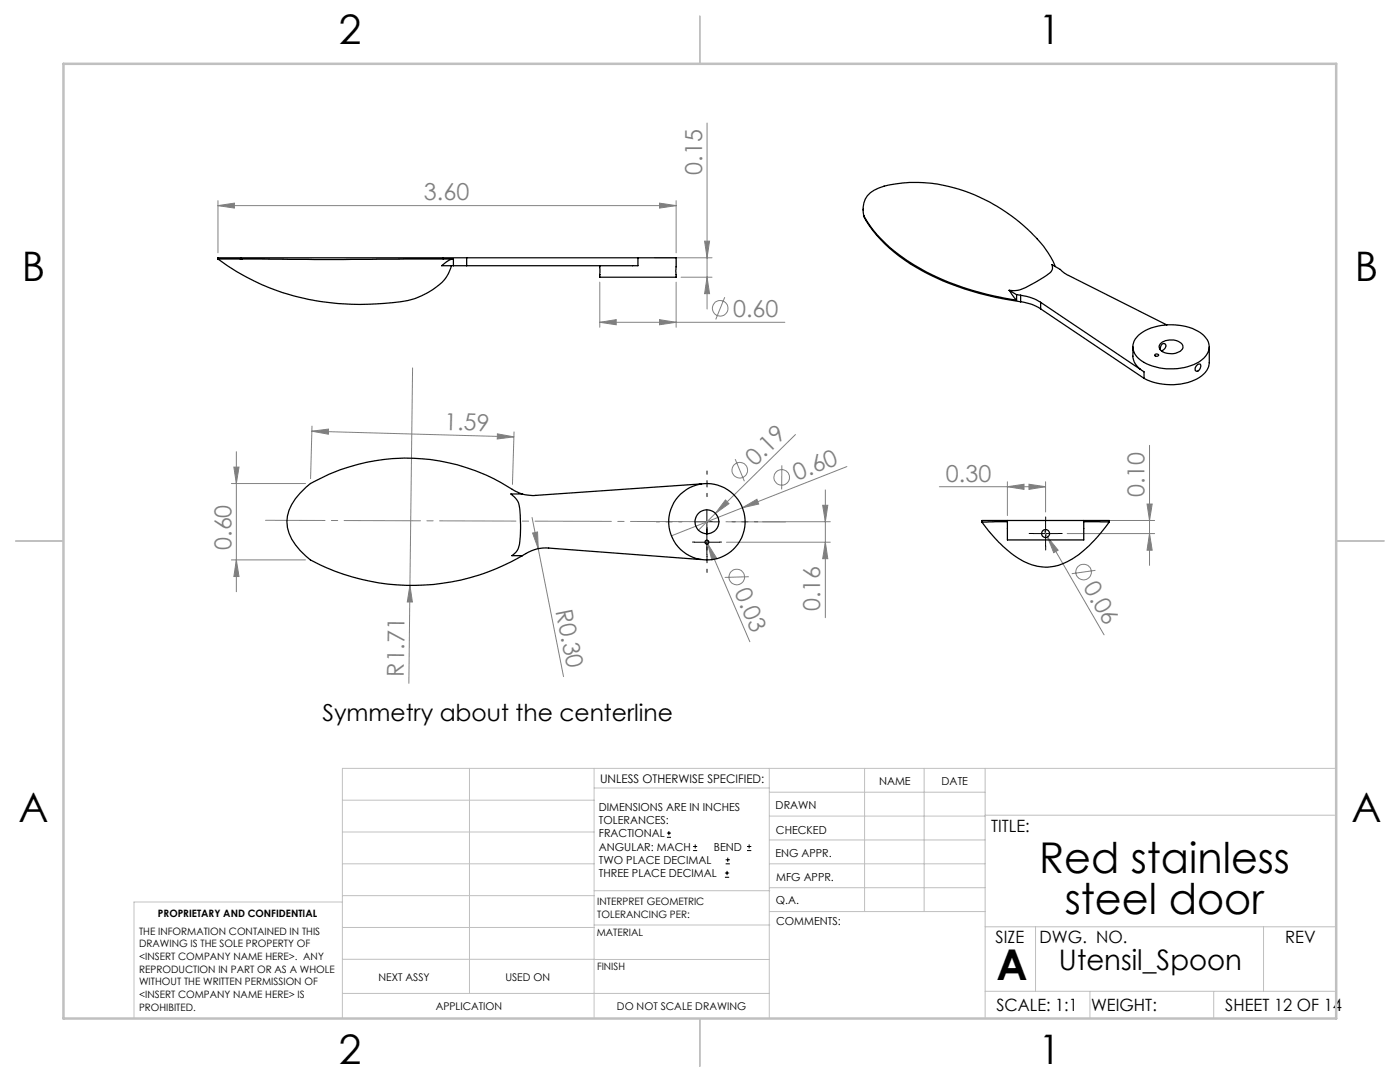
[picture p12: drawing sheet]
<svg xmlns="http://www.w3.org/2000/svg" width="279mm" height="216mm" viewBox="0 0 279 216" stroke-linecap="round" stroke-linejoin="round" font-family="sans-serif">
<g fill="none" stroke="#808080" stroke-width=".2">
<path d="M141.1 24.6v37.1M43.5 41l3.3-.5v1zM43.5 40v10.4M43.5 41h91.4M119.7 56.3v9M130.7 51.4h11.4M131.6 40.5l3.3 .5-3.3 .5zM134.9 56.3v9M134.9 40v10.4M135.9 55.3h6.2M140.6 48.1h1l-.5 3.3zM141.1 55.3l.5 3.3h-1z"/>
<path d="M144.6 59.3l-1.8 4.4M82.3 73.4l-.5 43.4M119.7 64.3l3.3-.5v1zM119.7 64.3h36.9M131.6 63.8l3.3 .5-3.3 .5zM46.2 96.5h14.8M46.7 93.2h1l-.5 3.3zM47.2 90.1v28M62.2 86l3.3-.4v1zM62.2 86l40.4 1.2M62.3 85l-.3 10.5M99.3 86.6l3.3 .6-3.4 .4z"/>
<path d="M102.6 86.2l-.3 10.5M144.8 99.8l.7 .7-2.7 1.9zM146.7 91.6l1.9 4.4M156 92.9v4.7M158.8 86.7l-16 15.7M164.7 97.8v25.5M169 93.1l-20.8 8.2M187.5 97.1h21.2M201 97.1l3.4-.5v1zM201 96.1v6.8M205.4 96.6l3.3 .5-3.3 .5zM208.7 96.1v6.1"/>
<path d="M229.4 88.9v23.9M46.2 111.7h14.8M47.2 111.7l.5 3.3h-1zM81.8 116.8l.5 3.3h-1zM81.8 116.8l-.2 19.5M106.2 103.3l1.2 6.2M106.3 106.4l1-.2 .1 3.3zM107.4 109.5l5.1 25.5M140.9 107.8l8.7 20.3M141.3 108.5l1.7 2.9-.9 .4zM142.8 102.4l-3.4 3.4M145 108.2h20.7"/>
<path d="M148.2 101.3l2.9-1.7 .3 1zM148.2 101.3l-14.2 5.6M149.4 115.1l-4.8 .1M152.2 104.1h13.5M164.2 100.8h1l-.5 3.3zM164.7 108.2l.5 3.3h-1zM208.3 105.8l.8 1.4M209.1 107.2l2.1 2.6-.9 .5zM209.1 107.2l11.2 19.5M213 106.5h17.4M217.3 103.9h13.1M218.6 113.8l-4.7 .7"/>
<path d="M228.9 100.6h1l-.5 3.3zM229.4 106.5l.5 3.3h-1z"/>
<circle cx="143.7" cy="61.5" r="1.55"/>
<circle cx="147.6" cy="93.8" r="1.55"/>
<circle cx="156" cy="95.3" r="1.54"/>
<circle cx="147" cy="115.1" r="1.55"/>
<circle cx="216.3" cy="114.1" r="1.56"/>
</g>
<g fill="none" stroke="#000" stroke-width=".2">
<path d="M138.6 104.1h5M138.6 108.2h5M141.1 101.6v9.1M206.2 106.5h5M208.7 104v5M133.1 167.1h.8M133.1 166.2h.8M133.5 165.8v.9M138.3 169.7h.8M138.3 168.9h.8M138.7 168.5v.8M144.7 175h.8"/>
<path d="M144.7 174.2h.8M144.8 172.4h.9M144.8 171.6h.9M145.1 173.8v.8M145.2 171.1v.9M149.1 169.7h.8M149.1 168.9h.8M149.5 168.5v.8"/>
</g>
<path d="M138.6 108.2h-.4M141.1 105.7v-.4M141.1 110.7v.4M143.6 108.2h.4M206.2 106.5h-.8M208.7 109v.8M208.7 104v-.8M211.2 106.5h.8" fill="none" stroke="#000" stroke-width=".2" stroke-dasharray="15.2 1.3 1.3 1.3"/>
<path d="M141.1 99.1v-5.1M136.1 104.1h-5.1M141.1 109.1v5.1M146.1 104.1h5.1" fill="none" stroke="#000" stroke-width=".2" stroke-dasharray="15.2 1.3 1.3 1.3" stroke-dashoffset="14.6"/>
<path d="M156.7 104.1l-103.7-.3" fill="none" stroke="#808080" stroke-width=".2" stroke-dasharray="15.2 1.3 1.3 1.3" stroke-dashoffset="3.4"/>
<g fill="none" stroke="#c0c0c0" stroke-width=".2">
<path d="M68.3 159.7h50.3M93.7 153.3v44.9M118.6 153.3v49.9M118.6 157.2h34.9M153.5 153.3v49.9M153.5 158.1h43.1M172.5 153.3v28.6M184.4 153.3v28.6M196.6 153.3v49.9M266.7 153.3h-198.4v49.9M68.3 178.7h50.3M68.3 172.4h50.3"/>
<path d="M68.3 166h50.3M68.3 180h-41.6v23.2M118.6 177.7h35M153.5 167.6h43.1M153.5 162.8h43.1M153.5 172.4h43.1M153.5 177.1h43.1M196.6 162.7h70.1M68.3 198.2h85.2M68.3 191.4l85.2 .1M68.3 185.1h50.3M118.6 184.6h35"/>
<path d="M153.6 181.9h43M196.6 197.8h70.1M196.6 184.9h70.1M206.7 184.9v12.9M217.5 197.8v5.4M242.2 197.8v5.4M252.2 184.9v12.9"/>
</g>
<path d="M139.7 3.2v9.5M3.1 107.9h9.6M266.7 107.9h9.5M139.7 203.2v9.6" fill="none" stroke="#c0c0c0" stroke-width=".25"/>
<path d="M12.7 12.7h254v190.5h-254z" fill="none" stroke="#c0c0c0" stroke-width=".5"/>
<g fill="#808080">
<path d="M148.2 101.3l2.9-1.7 .3 1z"/>
<path d="M144.8 99.8l.7 .7-2.7 1.9z"/>
<path d="M81.8 116.8l.5 3.3h-1z"/>
<path d="M106.3 106.4l1-.2 .1 3.3z"/>
<path d="M141.3 108.5l1.7 2.9-.9 .4z"/>
<path d="M209.1 107.2l2.1 2.6-.9 .5z"/>
<path d="M43.5 41l3.3-.5v1zM131.6 40.5l3.3 .5-3.3 .5z"/>
<path d="M131.6 63.8l3.3 .5-3.3 .5zM119.7 64.3l3.3-.5v1zM205.4 96.6l3.3 .5-3.3 .5zM201 97.1l3.4-.5v1z"/>
<path d="M164.7 108.2l.5 3.3h-1zM164.2 100.8h1l-.5 3.3z"/>
<path d="M141.1 55.3l.5 3.3h-1zM140.6 48.1h1l-.5 3.3zM229.4 106.5l.5 3.3h-1zM228.9 100.6h1l-.5 3.3z"/>
<path d="M47.2 111.7l.5 3.3h-1zM46.7 93.2h1l-.5 3.3z"/>
<path d="M62.2 86l3.3-.4v1zM99.3 86.6l3.3 .6-3.4 .4z"/>
</g>
<g fill="none" stroke="#000" stroke-width=".25">
<path d="M176.4 37.1a29.7 29.7 0 0 1 22.5 4 37.5 37.5 0 0 1 8.1 6.6M176.5 37.1l-.1 .1a4.8 4.8 0 0 0-4.1 4.2l.1 1.6M43.5 51.4h4.7M43.5 51.4v.3M47.9 51.7h.5M48.2 51.7h-4.7a48.5 48.5 0 0 0 34.9 8.7 14.8 14.8 0 0 0 10.6-4.9l.5-.9 .6-1.6M48.2 51.7l14.6 .1 25.7-.1M48.2 51.4h40.3M48.2 51.4v.3M88.5 51.7h2M88.5 51.4h4.6M88.5 51.4v.3"/>
<path d="M90.5 51.7l-1 .3-1.3 1h2.3M90.5 53h2.6M90.5 51.7v1.3M93.1 51.4v1.6M93.1 51.4h34.2M119.7 53v1.8M127.3 51.4h7.6v3.9h-15.2v-.5M127.3 51.4v1.6h-34.2M172.3 41.7v.2M172.3 43l.1 .2M172.4 43a23.9 23.9 0 0 0 8.6 9 55.8 55.8 0 0 0 21.9 7.9M172.4 43.2a29.2 29.2 0 0 0 13 11.6 60.5 60.5 0 0 0 18.3 5.4"/>
<path d="M172.4 43v.2M201.4 57.9a5.6 5.6 0 0 0 4.2-1l1.4-.8a7.8 7.8 0 0 0 3-2.3l-.1-1 1.7 1 1.4 1.1 19.9 9.9M201.4 57.9l1.5 2M201.4 57.9l1.5 .9M202.9 58.8l.8 .1M202.9 58.8v1.1M203.7 58.9a9.8 9.8 0 0 1 4 1.4M203.7 58.9v1.3M207 47.7l.4 .4a17.8 17.8 0 0 1 3.2 5.1M203.7 60.2a8.6 8.6 0 0 1 4 1.4M207.7 60.3v1.3M207.7 60.3l19.9 13.4"/>
<path d="M207.7 61.6l20.6 13.9M226.1 69.2l.1 2.6 .4 .8 1 1.1M227.2 66.9a11.2 11.2 0 0 1 10.8-1.4 4.6 4.6 0 0 1 3.3 3.6 4.3 4.3 0 0 1-3 3.6 11.5 11.5 0 0 1-10.9-1 2.97 2.97 0 0 1-.2-4.8zM227.6 73.7l.7 .5v1.3M230.5 70.7l.7 .1a.37 .37 0 0 1-.4 .3 .37 .37 0 0 1-.3-.3zM231.5 68.7a3.3 3.3 0 0 1 4.4 0 1.13 1.13 0 0 1-.9 1.6 3.1 3.1 0 0 1-3.6-.7 .75 .75 0 0 1 .1-.9zM231.6 69.7a.87 .87 0 0 1 .9-1.1 .98 .98 0 0 1-.7 1.4M238.9 72.8a.43 .43 0 0 1 .7-.1 .43 .43 0 0 1 0 .7h-.1a.57 .57 0 0 1-.3 .6 .57 .57 0 0 1-.7-.2v-.5zM241.3 69.2v3.2a4.2 4.2 0 0 1-3 3.5 12.1 12.1 0 0 1-10-.4M104.2 98.6l-1.2-.5a38.9 38.9 0 0 0-41.1-1.6 11.6 11.6 0 0 0-4.5 6.5 8 8 0 0 0 2.5 6.9 12 12 0 0 0 5.2 3.3 43.6 43.6 0 0 0 39.1-2.3M104.2 98.6h-2.2a3.9 3.9 0 0 1 1.8 3.7 20.8 20.8 0 0 1-.4 7.3l-.4 .5-.8 .8h2M140 96.6l-33.4 2.3-2.4-.3"/>
<path d="M104.2 110.9a9.1 9.1 0 0 1 5.3-1.5l30.4 2.3M201 103.9v3.8h15.3v-3.8M201 103.9h15.3M201 104.1l-5 .1M201 103.9h-5v.3M216.3 104.1l5.1 .1M216.3 103.9h5.1v.3M221.4 104.2a28.4 28.4 0 0 1-7.4 7.3 9.5 9.5 0 0 1-11.4-.5l-3.3-2.8-3.3-4"/>
<circle cx="141.1" cy="104.1" r="2.38"/>
<circle cx="141.1" cy="104.1" r="7.6"/>
<circle cx="141.1" cy="108.2" r=".39"/>
<circle cx="208.7" cy="106.5" r=".8"/>
</g>
<g font-size="8.5">
<text x="207.4" y="174.2">Red stainless</text>
<text x="212.5" y="182.3">steel door</text>
<text x="198.9" y="195.5">A</text>
</g>
<g font-size="8.1">
<text x="67.6" y="8.9">2</text>
<text x="207.3" y="8.9">1</text>
<text x="4.4" y="56.2">B</text>
<text x="270.4" y="56.2">B</text>
<text x="3.7" y="164.1">A</text>
<text x="269.7" y="164.1">A</text>
<text x="67.6" y="212.4">2</text>
<text x="207.3" y="212.4">1</text>
</g>
<text font-size="5.6" x="211.3" y="193.5">Utensil_Spoon</text>
<g font-size="4.7" fill="#808080">
<text x="140.1" y="34.9" transform="rotate(-90 140.1 34.9)">0.15</text>
<text x="84.6" y="40">3.60</text>
<text x="146.3" y="63.2">0.60</text>
<text x="88.7" y="85.8" transform="rotate(2 88.7 85.8)">1.59</text>
<text x="150.7" y="93.2" transform="rotate(-45 150.7 93.2)">0.19</text>
<text x="159" y="95.9" transform="rotate(-22 159 95.9)">0.60</text>
<text x="188.8" y="96.1">0.30</text>
<text x="228.4" y="99.2" transform="rotate(-90 228.4 99.2)">0.10</text>
<text x="46.2" y="109.7" transform="rotate(-90 46.2 109.7)">0.60</text>
<text x="146.5" y="118.2" transform="rotate(67 146.5 118.2)">0.03</text>
<text x="216.1" y="117.2" transform="rotate(60 216.1 117.2)">0.06</text>
<text x="110.9" y="121.9" transform="rotate(79 110.9 121.9)">R0.30</text>
<text x="163.7" y="122" transform="rotate(-90 163.7 122)">0.16</text>
<text x="80.6" y="135" transform="rotate(-89 80.6 135)">R1.71</text>
</g>
<text font-size="4.7" x="64.4" y="144">Symmetry about the centerline</text>
<g font-size="3.4">
<text x="197.8" y="166">TITLE:</text>
<text x="198.7" y="188.1">SIZE</text>
<text x="207.5" y="188.1">DWG. NO.</text>
<text x="256.5" y="188.2">REV</text>
<text x="198.8" y="201.7">SCALE: 1:1</text>
<text x="217.7" y="201.8">WEIGHT:</text>
<text x="244.5" y="201.7">SHEET 12 OF 14</text>
</g>
<text font-size="2.4" x="119.8" y="156.2">UNLESS OTHERWISE SPECIFIED:</text>
<g font-size="2.2">
<text x="119.5" y="161.8">DIMENSIONS ARE IN INCHES</text>
<text x="154.8" y="161.4">DRAWN</text>
<text x="175.4" y="156.6">NAME</text>
<text x="187.9" y="156.7">DATE</text>
<text x="119.5" y="164.4">TOLERANCES:</text>
<text x="119.5" y="167.1">FRACTIONAL</text>
<text x="154.9" y="166.3">CHECKED</text>
<text x="119.5" y="169.7">ANGULAR: MACH</text>
<text x="119.5" y="172.4">TWO PLACE DECIMAL</text>
<text x="142.5" y="169.7">BEND</text>
<text x="154.8" y="171">ENG APPR.</text>
<text x="119.5" y="175">THREE PLACE DECIMAL</text>
<text x="154.9" y="175.7">MFG APPR.</text>
<text x="154.9" y="180.4">Q.A.</text>
<text x="154.9" y="184.6">COMMENTS:</text>
</g>
<g font-size="2.1">
<text x="75.5" y="195.7">NEXT ASSY</text>
<text x="100.9" y="195.7">USED ON</text>
<text x="86.9" y="201.5">APPLICATION</text>
<text x="123.1" y="201.6">DO NOT SCALE DRAWING</text>
</g>
<g font-size="2">
<text x="31.5" y="182.9">PROPRIETARY AND CONFIDENTIAL</text>
<text x="119.2" y="180.6">INTERPRET GEOMETRIC</text>
<text x="119.2" y="183.1">TOLERANCING PER:</text>
<text x="27.8" y="186.5">THE INFORMATION CONTAINED IN THIS</text>
<text x="27.8" y="189">DRAWING IS THE SOLE PROPERTY OF</text>
<text x="27.8" y="191.6">&lt;INSERT COMPANY NAME HERE&gt;. ANY</text>
<text x="119.1" y="186.7">MATERIAL</text>
<text x="27.8" y="194.1">REPRODUCTION IN PART OR AS A WHOLE</text>
<text x="27.8" y="196.6">WITHOUT THE WRITTEN PERMISSION OF</text>
<text x="119.1" y="193.5">FINISH</text>
<text x="27.8" y="199.1">&lt;INSERT COMPANY NAME HERE&gt; IS</text>
<text x="27.8" y="201.7">PROHIBITED.</text>
</g>
</svg>
